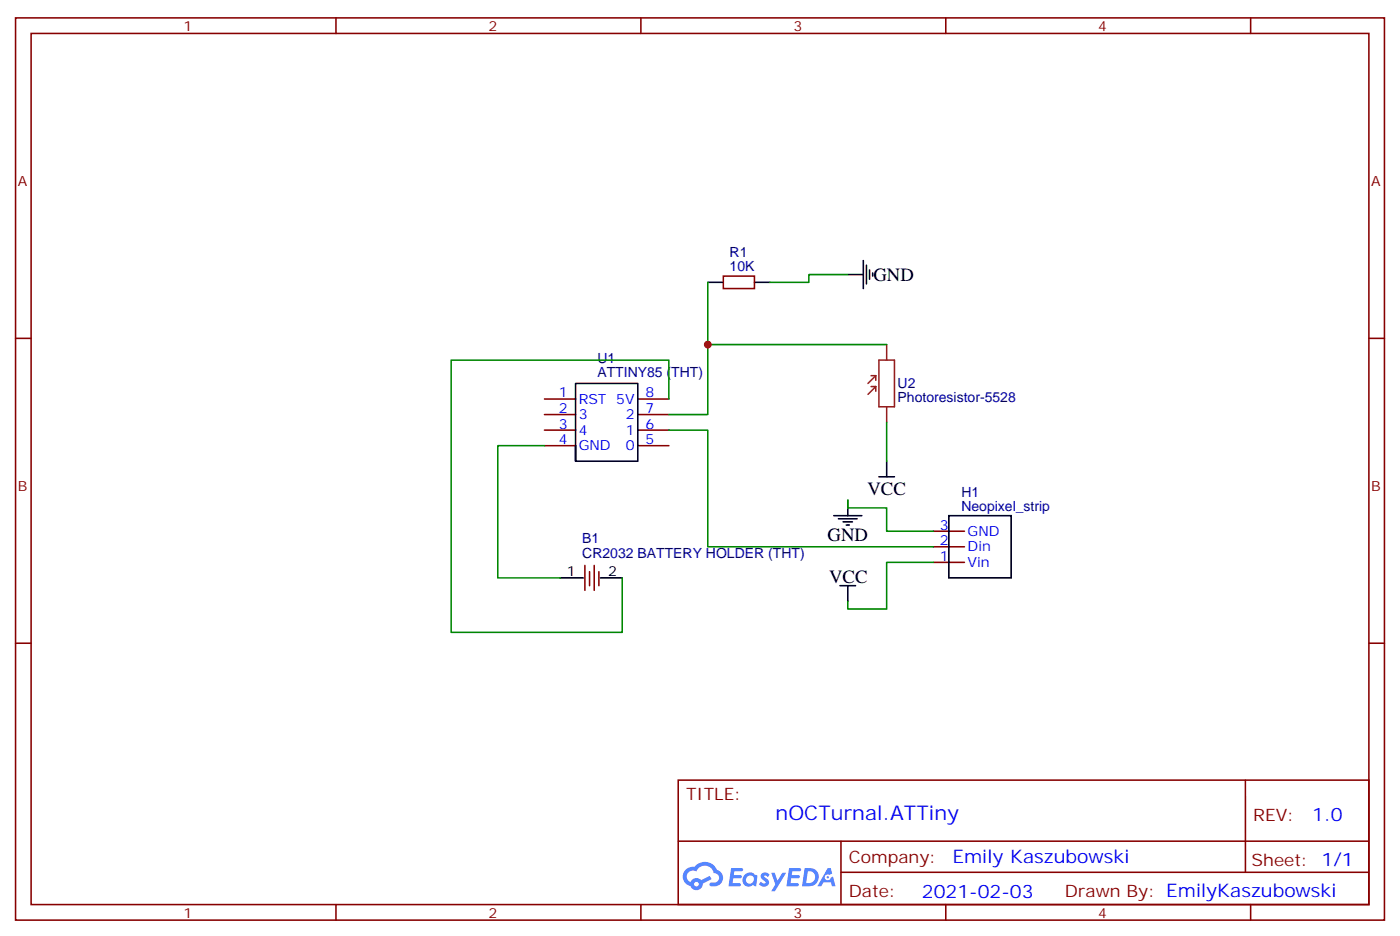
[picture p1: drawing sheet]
<svg xmlns="http://www.w3.org/2000/svg" width="317mm" height="212mm" viewBox="0 0 317 212" stroke-linecap="round" stroke-linejoin="round" font-family="sans-serif">
<g fill="none" stroke="#870000" stroke-width=".35">
<path d="M3.5 4.1h310.5v204.6h-310.5zM7.1 7.6h303.3v197.5h-303.3zM76.2 4.1v3.5M145.3 4.1v3.5M214.5 4.1v3.5M283.6 4.1v3.5M3.5 76.7h3.6M310.4 76.7h3.6M3.5 145.9h3.6M310.4 145.9h3.6M153.8 176.9h156.6v28.2h-156.6zM282.4 176.9v20.9"/>
<path d="M153.8 190.8h156.5M190.7 197.8h119.6M190.7 190.8v14.1M76.2 205.1v3.6M145.3 205.1v3.6M214.5 205.1v3.6M283.6 205.1v3.6"/>
</g>
<g fill="#5487ff">
<path d="M172.8 198.1a1.22 1.22 0 0 1 1.7 .3l-.4 .5a.47 .47 0 0 0-.3-.4 .47 .47 0 0 0-.5 .2v.2a1.55 1.55 0 0 1 1.1 1.5 1.34 1.34 0 0 1-2.3 .1l.5-.5 .7 .4a.29 .29 0 0 0 .4-.3 .29 .29 0 0 0-.3-.3 1.04 1.04 0 0 1-.6-1.7z"/>
<path d="M165.8 196.8h2.1a.43 .43 0 0 1 .5 .1 .43 .43 0 0 1 .1 .5l-.3 .2h-1.7l-.1 .8 1.7 .1a.37 .37 0 0 1 .1 .4 .37 .37 0 0 1-.3 .3h-1.6l-.2 1.1h1.3a.43 .43 0 0 1 .5 .1 .43 .43 0 0 1 .1 .4l-.3 .2h-2.5z"/>
<path d="M179 196.8h2.1a.43 .43 0 0 1 .4 .1 .43 .43 0 0 1 .1 .5l-.3 .2h-1.6l-.1 .8 1.6 .1a.36 .36 0 0 1 .2 .4 .36 .36 0 0 1-.4 .3h-1.6l-.1 1.1h1.3a.43 .43 0 0 1 .4 .1 .43 .43 0 0 1 .1 .4l-.3 .2h-2.4z"/>
<path d="M187.7 196.9h.7l.3 1.2-.6 .3a.69 .69 0 0 0-1 .3 .69 .69 0 0 0 .5 1 .69 .69 0 0 0 .8-.7l.5-.2 .6 2.2h-.8l-.2-.9h-1.8l-.5 .9h-.8z"/>
<path d="M174.9 197.9h.8l.6 1.8 1.1-1.8h.9l-2.6 4.2h-.8l.9-1.5z"/>
<path d="M182.5 196.9l-.6 4.1h1.3a2.11 2.11 0 0 0 2.5-2.1 2.11 2.11 0 0 0-2.5-2zM183.2 197.6a1.39 1.39 0 0 1 1.7 1.4 1.39 1.39 0 0 1-1.8 1.3h-.3z"/>
<path d="M168.8 198.5a1.47 1.47 0 0 0-.1 2.1 1.47 1.47 0 0 0 2.1 .1l.7 .3 .3-2.3-.2-.2-.4-.1a1.49 1.49 0 0 0-2.4 .1zM169.5 198.8a.92 .92 0 0 1 1.5 .6 .92 .92 0 0 1-1.3 1 .9 .9 0 0 1-.2-1.6z"/>
<path d="M155.5 197.2a2.18 2.18 0 0 0 1.1 3.7 1.44 1.44 0 0 0 1.6 1 1.44 1.44 0 0 0 1.2-1.5l2-1-.5-.8-1.9 1a1.47 1.47 0 0 0-2.4 .4 1.39 1.39 0 0 1-.7-1.9 1.39 1.39 0 0 1 2-.5 2.12 2.12 0 0 1 2.2-1.3 2.12 2.12 0 0 1 1.9 1.7 1.07 1.07 0 0 1 1.1 1 1.07 1.07 0 0 1-1 1.2h-.7a.43 .43 0 0 0-.5 .3 .43 .43 0 0 0 .4 .5 1.98 1.98 0 0 0 2.5-1.2 1.98 1.98 0 0 0-1.2-2.5 2.98 2.98 0 0 0-5.1-.7l-1.1 .1zM157.4 200.5a.55 .55 0 0 1 1.1 0 .55 .55 0 0 1-1.1 0z"/>
<circle cx="187.7" cy="199" r=".26"/>
</g>
<g fill="none" stroke="#870000" stroke-width=".35">
<path d="M164 62.6h7.1v2.8h-7.1zM123.5 90.5h7M123.5 94h7M123.5 97.5h7M144.6 90.5h7.1M144.6 94h7.1M144.6 97.5h7.1M123.5 101.1h7M144.6 101.1h7.1M132.6 128.2v5.7M133.7 129.6v3.2M134.8 128.2v5.7"/>
<path d="M135.8 129.6v3.2M211.7 127.5h7M211.7 124h7M211.7 120.5h7"/>
</g>
<g fill="none" stroke="#000" stroke-width=".35">
<path d="M195.8 59.1v6.3M160.5 64h3.5M171.1 64h3.5M192.3 62.3h3.5M196.5 60.1v4.3M197.2 61.2v2.1M197.9 61.9v.7M130.5 101.1v3.5h14.1v-17.6h-14.1v17.6M189.1 116.9h6.3M190.1 117.7h4.3M191.2 118.4h2.1M191.9 119.1h.7"/>
<path d="M192.3 113.4v3.5M199.3 108.1h3.5M201.1 104.6v3.5M215.2 116.9h14.1v14.2h-14.1zM127 131.1h5.3M136.2 131.1h4.9M190.5 132.8h3.5M192.3 132.8v3.5"/>
</g>
<path d="M201.1 78.1v3.6M197.6 87.7h1M197.6 85.2h1M198.6 87.7l-1.8 1.7M198.6 85.2l-1.8 1.8M198.6 85.2v1.1M198.6 87.7v1M199.3 81.7h3.5v10.6h-3.5zM201.1 92.3v3.5" fill="none" stroke="#8c2424" stroke-width=".35"/>
<path d="M160.5 64v30h-8.8M160.5 78.1h40.6M192.3 62.3h-8.9v1.7h-8.8M151.7 90.5v-8.8h-49.4v61.7h38.8v-12.3M151.7 97.5h8.8v26.5h51.2M201.1 95.8v8.8M123.5 101.1h-10.6v30h14.1M192.3 113.4v1.8h8.8v5.3h10.6M211.7 127.5h-10.6v10.6h-8.8v-1.8" fill="none" stroke="#008700" stroke-width=".35"/>
<circle cx="160.5" cy="78.1" r=".88" fill="#c00"/>
<text font-size="4.6" fill="#00f" x="175.9" y="185.9">nOCTurnal.ATTiny</text>
<g font-size="4.2">
<text x="198.1" y="63.7">GND</text>
<text x="196.7" y="112.2">VCC</text>
<text x="187.7" y="122.6">GND</text>
<text x="188" y="132.1">VCC</text>
</g>
<g font-size="4.2" fill="#00f">
<text x="297.6" y="186.2">1.0</text>
<text x="216" y="195.7">Emily Kaszubowski</text>
<text x="209.1" y="203.5">2021-02-03</text>
</g>
<g font-size="3.9" fill="#800">
<text x="155.6" y="181.5">TITLE:</text>
<text x="284.2" y="186.2">REV:</text>
<text x="192.5" y="195.7">Company:</text>
<text x="283.9" y="196.3">Sheet: 1/1</text>
<text x="192.5" y="203.4">Date:</text>
<text x="241.5" y="203.5">Drawn By: EmilyKaszubowski</text>
</g>
<g font-size="3.2" fill="#800">
<text x="41.6" y="7.1">1</text>
<text x="110.8" y="7.1">2</text>
<text x="179.9" y="7.1">3</text>
<text x="249.1" y="7.1">4</text>
<text x="4.1" y="42.2">A</text>
<text x="311" y="42.2">A</text>
<text x="4.1" y="111.3">B</text>
<text x="311" y="111.3">B</text>
<text x="41.6" y="208.1">1</text>
<text x="110.8" y="208.1">2</text>
<text x="179.9" y="208.1">3</text>
<text x="249.1" y="208.1">4</text>
</g>
<g font-size="3.2" fill="#000080">
<text x="165.5" y="58.3">R1</text>
<text x="165.5" y="61.6">10K</text>
<text x="135.5" y="82.4">U1</text>
<text x="135.5" y="85.5">ATTINY85 (THT)</text>
<text x="203.6" y="88">U2</text>
<text x="203.6" y="91.2">Photoresistor-5528</text>
<text x="218" y="112.7">H1</text>
<text x="218" y="115.9">Neopixel_strip</text>
<text x="132" y="123.2">B1</text>
<text x="132" y="126.5">CR2032 BATTERY HOLDER (THT)</text>
</g>
<g font-size="3.2" fill="#00f">
<text x="126.7" y="90.1">1</text>
<text x="126.7" y="93.7">2</text>
<text x="131.2" y="91.5">RST 5V</text>
<text x="131.2" y="95.1">3</text>
<text x="141.9" y="95.1">2</text>
<text x="146.4" y="90.1">8</text>
<text x="146.4" y="93.7">7</text>
<text x="126.7" y="97.2">3</text>
<text x="126.7" y="100.7">4</text>
<text x="131.2" y="98.6">4</text>
<text x="141.9" y="98.6">1</text>
<text x="146.4" y="97.2">6</text>
<text x="146.4" y="100.7">5</text>
<text x="131.2" y="102.1">GND</text>
<text x="141.9" y="102.1">0</text>
<text x="213.2" y="123.6">2</text>
<text x="213.2" y="120.1">3</text>
<text x="219.4" y="125.1">Din</text>
<text x="219.4" y="121.5">GND</text>
<text x="213.2" y="127.2">1</text>
<text x="219.4" y="128.6">Vin</text>
</g>
<g font-size="3.2">
<text x="128.5" y="130.7">1</text>
<text x="137.9" y="130.7">2</text>
</g>
</svg>
